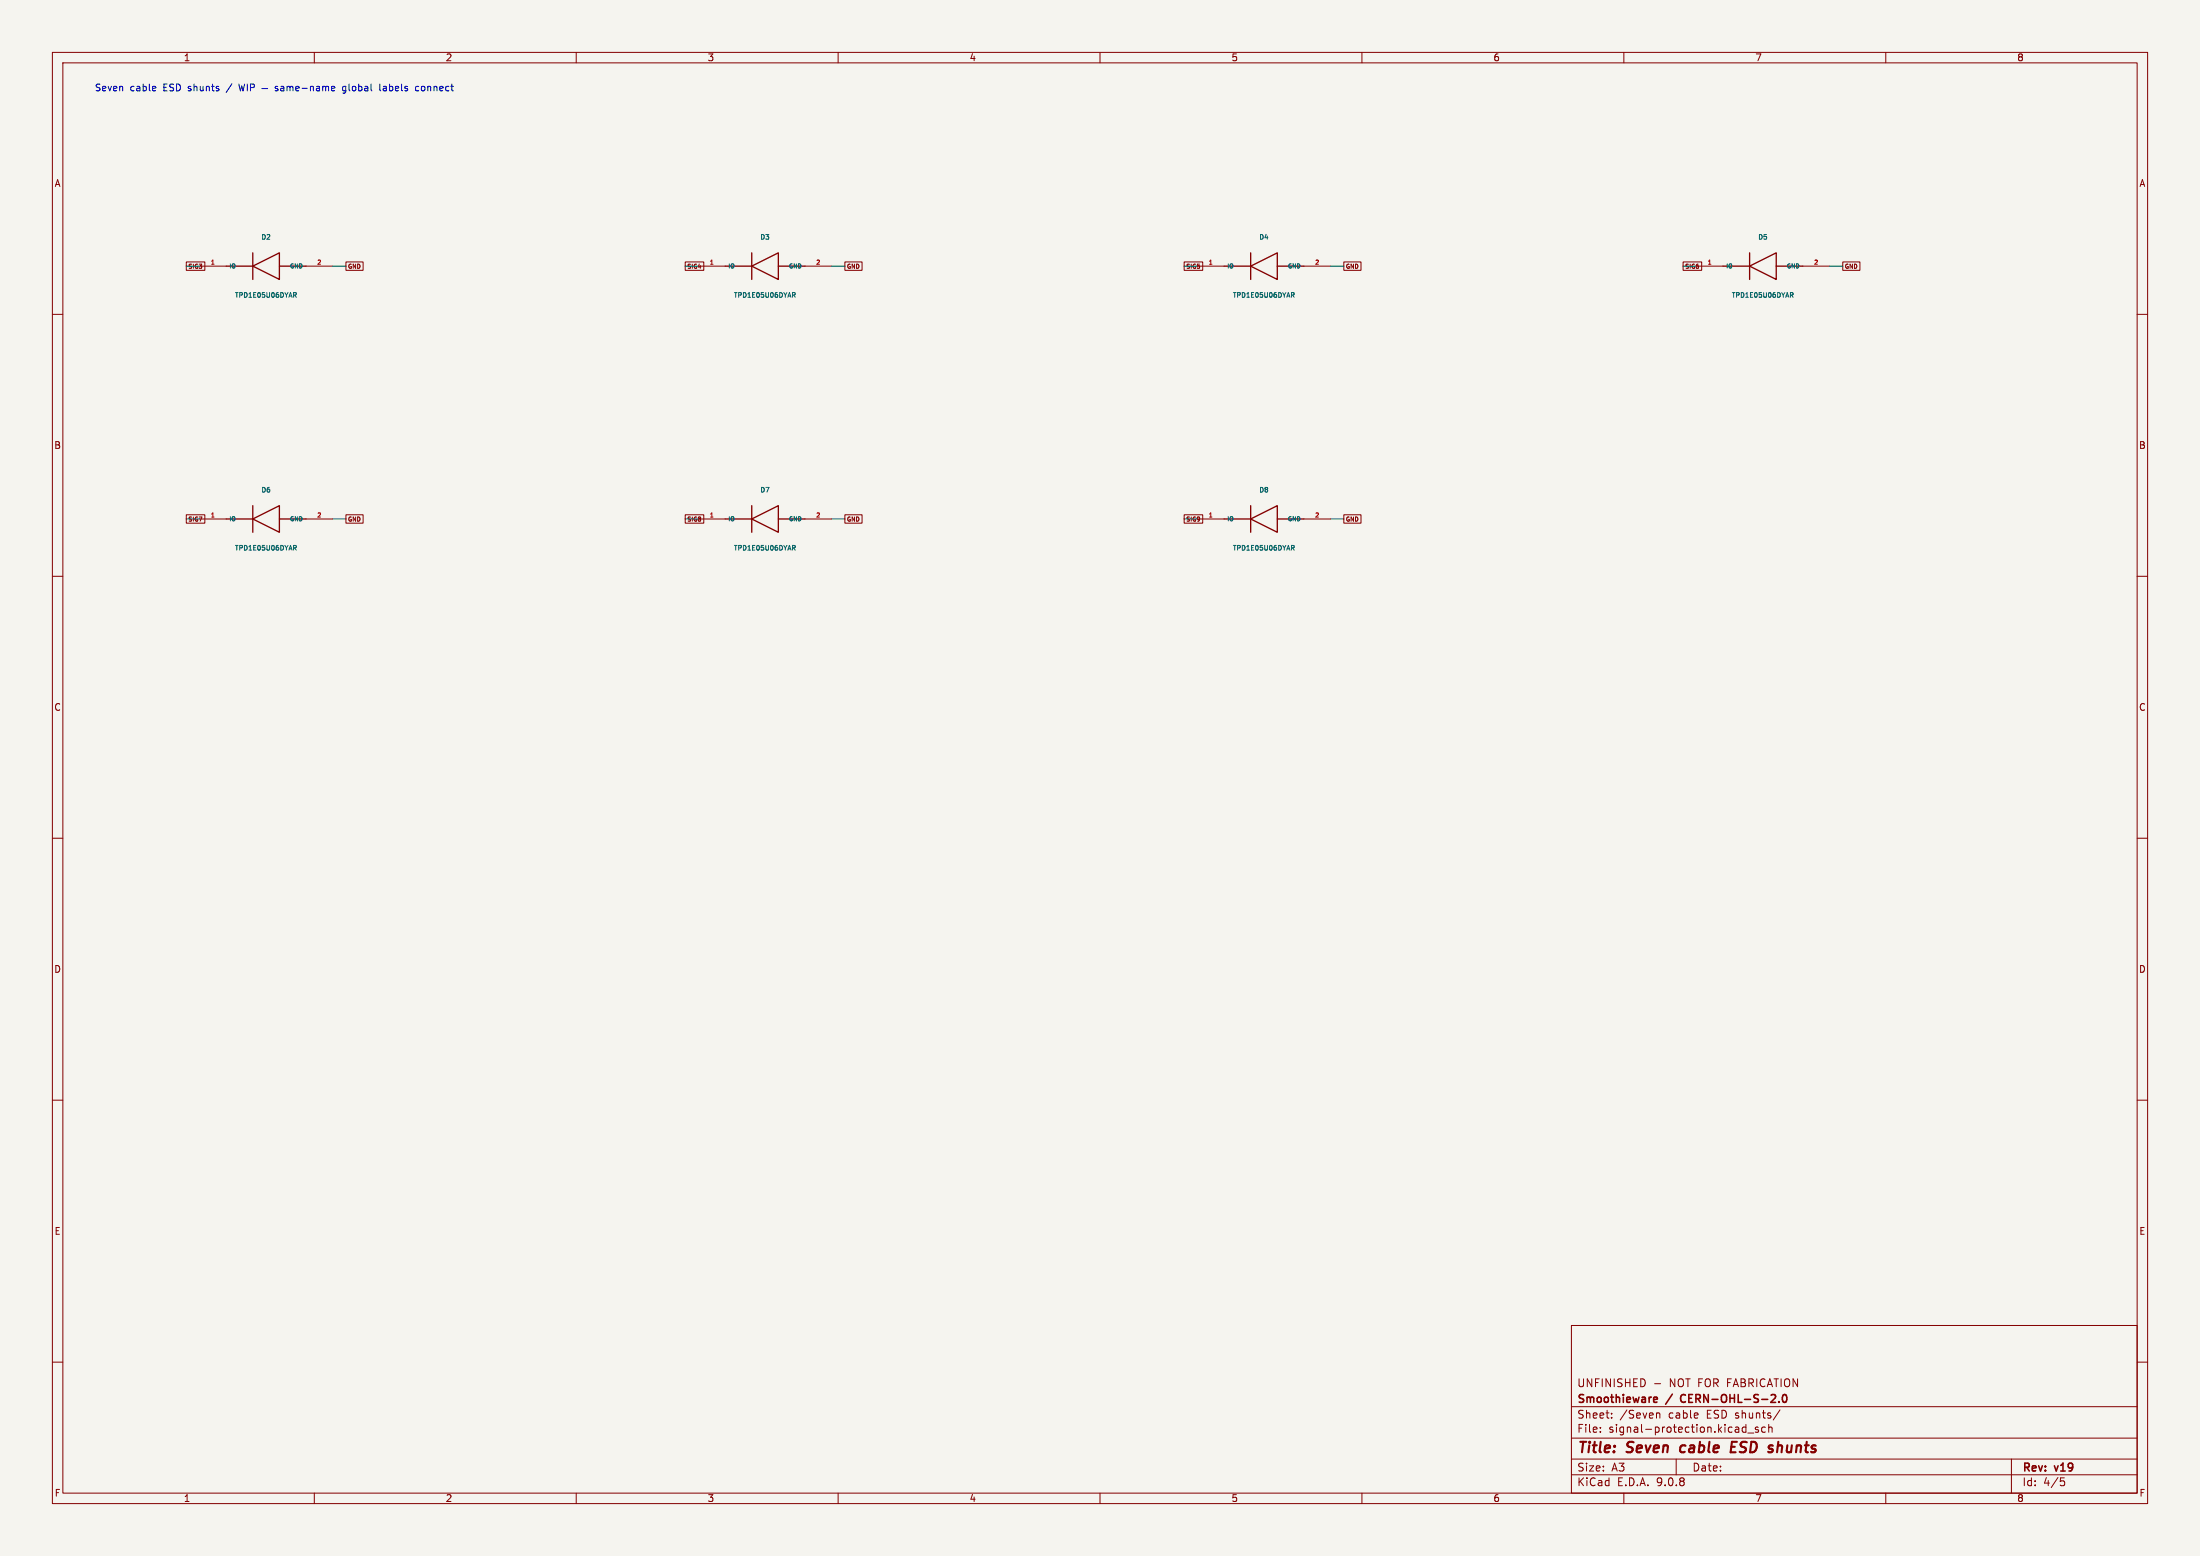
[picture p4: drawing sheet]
<svg xmlns="http://www.w3.org/2000/svg" width="420mm" height="297mm" viewBox="0 0 420 297" stroke-linecap="round" stroke-linejoin="round" font-family="sans-serif">
<path d="M0 0h420v297h-420z" fill="#f5f4ef" stroke="#f5f4ef" stroke-width=".19"/>
<g fill="none" stroke="#840000" stroke-width=".19">
<path d="M10 10h400v277h-400zM12 12h396v273h-396zM60 10v2M110 10v2M160 10v2M210 10v2M260 10v2M310 10v2M360 10v2M35.6 50h3.5v1.6h-3.5zM38.1 50.8h5.1M58.4 50.8h5.1"/>
<path d="M66 50h3.3v1.6h-3.3zM130.8 50h3.6v1.6h-3.6zM133.3 50.8h5.1M153.7 50.8h5M161.3 50h3.3v1.6h-3.3zM226.1 50h3.5v1.6h-3.5zM228.6 50.8h5.1M248.9 50.8h5.1M256.5 50h3.3v1.6h-3.3zM321.3 50h3.6v1.6h-3.6zM323.8 50.8h5.1M344.2 50.8h5"/>
<path d="M351.8 50h3.3v1.6h-3.3zM10 60h2M408 60h2M35.6 98.3h3.5v1.6h-3.5zM38.1 99.1h5.1M58.4 99.1h5.1M66 98.3h3.3v1.6h-3.3zM130.8 98.3h3.6v1.6h-3.6zM133.3 99.1h5.1M153.7 99.1h5M161.3 98.3h3.3v1.6h-3.3zM226.1 98.3h3.5v1.6h-3.5z"/>
<path d="M228.6 99.1h5.1M248.9 99.1h5.1M256.5 98.3h3.3v1.6h-3.3zM10 110h2M408 110h2M10 160h2M408 160h2M10 210h2M408 210h2M300 253h108v32h-108zM10 260h2M300 278.5h108"/>
<path d="M300 274.5h108M300 268.5h108M305.5 273.2v.2M305.5 272.5v.1M307.7 270.5v.2M307.7 269.8v.1M315.9 264.1h1.1M316.3 269.8h.5l.1 .9M320 278.5v3M332.7 273.3h.6M332.7 272.5h.6M333.3 271.9v1.5"/>
<path d="M333.7 273.5h1.1M335.7 272.5l-.4-.1-.2 .2 .1 .2 .5 .2v.3h-.6M337 272.5l-.4-.1-.3 .3 .1 .6h.6M337.7 272.5l.2-.1 .3 .1 .1 .9M337.7 271.9v1.5M339.8 269.1l-1.3 1.9M384 278.5v6.5M408 260h2M60 285v2M110 285v2M160 285v2M210 285v2"/>
<path d="M260 285v2M300 281.5h108M310 285v2M360 285v2M393.4 282.1h.7M393.5 282.7h.4l.3 .2-.2 .6-.5 .1"/>
</g>
<path d="M320.9 276.1l-.2 .7 .3 .4M330.5 276.2h.7M331.6 275.2h-1l-.2 2h.9M339.5 275.2l-.3 2" fill="none" stroke="#840000" stroke-width=".4"/>
<path d="M315.9 266.7l.4 .1 .1 .2-.7 .2M316.3 267.6l-.4 .1M321 266.4l-.2 .4 .2 .7M338 267.7h1M338.9 266.3v.5M339.6 267.5v.2M340.4 266.3l.2-.1a.8 .8 0 0 1 .5 .7 .8 .8 0 0 1-.5 .8l-.2-.2-.1-.4z" fill="none" stroke="#840000" stroke-width=".3"/>
<g fill="none" stroke="#840000" stroke-width=".25">
<path d="M43.2 50.8h5.1M48.3 50.8l5-2.5v5zM48.3 48.3v5M53.3 50.8h5.1M138.4 50.8h5.1M143.5 50.8l5.1-2.5v5zM143.5 48.3v5M148.6 50.8h5.1M233.7 50.8h5.1M238.8 50.8l5-2.5v5zM238.8 48.3v5M243.8 50.8h5.1"/>
<path d="M328.9 50.8h5.1M334 50.8l5.1-2.5v5zM334 48.3v5M339.1 50.8h5.1M43.2 99.1h5.1M48.3 99.1l5-2.6v5.1zM48.3 96.5v5.1M53.3 99.1h5.1M138.4 99.1h5.1M143.5 99.1l5.1-2.6v5.1zM143.5 96.5v5.1M148.6 99.1h5.1"/>
<path d="M233.7 99.1h5.1M238.8 99.1l5-2.6v5.1zM238.8 96.5v5.1M243.8 99.1h5.1"/>
</g>
<g fill="none" stroke="#006464" stroke-width=".19">
<path d="M56 55.8h.4l.2 .2-.1 .3h-.5M56.3 56.3l.3 .4M151.3 55.8h.3l.2 .2-.1 .3h-.4M151.5 56.3l.3 .4M246.5 55.8h.4l.2 .2-.1 .3h-.5M246.8 56.3l.3 .4M341.8 55.8h.3l.2 .2-.1 .3h-.4M342 56.3l.3 .4M56 104.1h.4l.2 .2-.1 .2-.5 .1M56.3 104.6l.3 .4M151.3 104.1h.3l.2 .2-.1 .2-.4 .1M151.5 104.6l.3 .4"/>
<path d="M246.5 104.1h.4l.2 .2-.1 .2-.5 .1M246.8 104.6l.3 .4"/>
</g>
<g fill="none" stroke="#009600" stroke-width=".19">
<path d="M35.6 50.8h2.5M63.5 50.8h2.5M130.8 50.8h2.5M158.7 50.8h2.6M226.1 50.8h2.5M254 50.8h2.5M321.3 50.8h2.5M349.2 50.8h2.6M35.6 99.1h2.5M63.5 99.1h2.5M130.8 99.1h2.5M158.7 99.1h2.6"/>
<path d="M226.1 99.1h2.5M254 99.1h2.5"/>
</g>
<g fill="none" stroke="#0000c2" stroke-width=".19">
<path d="M29.7 16.5v.3l-.6 .1M45.6 16l.3 1.3 .2-.9 .3 .9 .3-1.3M47.2 16v1.3M47.8 16.7h.6l.2-.2-.1-.3-.7-.2v1.3M50 16.9h1.1M53 16.5h-.3l-.2 .2 .1 .1 .4 .2v.3h-.5M53.6 16.5h.5l.1 .8M54.2 16.8h-.4l-.2 .2 .2 .3h.4M54.8 16.6l.4-.1 .2 .2M54.8 16.5v.8M55.4 16.7l.2-.2h.3v.8M55.4 16.7v.6"/>
<path d="M56.5 16.9l.6-.1-.1-.3h-.3l-.2 .2v.6h.5M57.7 16.8h.9M59.3 16.6l.2-.1h.3v.8M59.3 16.5v.8M60.4 16.5h.5l.1 .8M61 16.8h-.4l-.2 .2 .2 .3h.4M61.6 16.6l.4-.1 .2 .2M61.6 16.5v.8M62.2 16.7l.2-.2h.3v.8M62.2 16.7v.6M63.3 16.9l.6-.1-.1-.3h-.3l-.2 .2 .1 .6h.4M66 16.5h-.4l-.2 .2 .1 .6h.5"/>
<path d="M66 16.5v1l-.2 .3-.3-.1M72.5 16v1.2l.2 .1M73.6 16.5h-.4M73.6 16.8h-.3l-.2 .2 .1 .3h.4M79.9 16.5h-.3l-.3 .2 .1 .6h.5"/>
</g>
<g font-size="2.8" fill="#840000">
<text x="301" y="277.9">Title:</text>
<text x="310.6" y="277.9">Seven</text>
<text x="321.6" y="277.9">cable</text>
<text x="332.1" y="277.9">ESD</text>
<text x="340.1" y="277.9">shunts</text>
</g>
<g font-size="2.1" fill="#840000">
<text x="301" y="268.2">Smoothieware</text>
<text x="301" y="265">UNFINISHED</text>
<text x="318.2" y="268.2">/</text>
<text x="318.7" y="265">NOT FOR FABRICATION</text>
<text x="321.5" y="268.2">CERN-OHL-S-2.0</text>
<text x="301" y="273.7">File:</text>
<text x="301" y="271">Sheet:</text>
<text x="307.1" y="273.7">signal-protection.kicad_sch</text>
<text x="309.2" y="271">/Seven</text>
<text x="318.6" y="271">cable</text>
<text x="326" y="271">ESD shunts/</text>
<text x="301" y="281.1">Size:</text>
<text x="307.6" y="281.1">A3</text>
<text x="323" y="281.1">Date:</text>
<text x="386" y="281.3">Rev:</text>
<text x="392.4" y="281.3">v19</text>
<text x="301" y="283.9">KiCad</text>
<text x="308.7" y="283.9">E.D.A.</text>
<text x="316.3" y="283.9">9.0.8</text>
<text x="386" y="283.9">Id:</text>
<text x="390.1" y="283.9">4/5</text>
</g>
<g font-size="1.8" fill="#840000">
<text x="35" y="11.9">1</text>
<text x="85" y="11.9">2</text>
<text x="135" y="11.9">3</text>
<text x="185" y="11.9">4</text>
<text x="235" y="11.9">5</text>
<text x="285" y="11.9">6</text>
<text x="335" y="11.9">7</text>
<text x="385" y="11.9">8</text>
<text x="10.3" y="35.9">A</text>
<text x="408.3" y="35.9">A</text>
<text x="10.3" y="85.9">B</text>
<text x="408.2" y="85.9">B</text>
<text x="10.3" y="135.9">C</text>
<text x="408.2" y="135.9">C</text>
<text x="10.3" y="185.9">D</text>
<text x="408.2" y="185.9">D</text>
<text x="10.3" y="235.9">E</text>
<text x="408.3" y="235.9">E</text>
<text x="10.3" y="285.9">F</text>
<text x="35" y="286.9">1</text>
<text x="85" y="286.9">2</text>
<text x="135" y="286.9">3</text>
<text x="185" y="286.9">4</text>
<text x="235" y="286.9">5</text>
<text x="285" y="286.9">6</text>
<text x="335" y="286.9">7</text>
<text x="385" y="286.9">8</text>
<text x="408.3" y="285.9">F</text>
</g>
<g font-size="1.8" fill="#0000c2">
<text x="18" y="17.6">Seven</text>
<text x="24.8" y="17.6">cable</text>
<text x="31.3" y="17.6">ESD shunts</text>
<text x="43.7" y="17.6">/</text>
<text x="66.6" y="17.6">global</text>
<text x="73.9" y="17.6">labels</text>
<text x="80.9" y="17.6">connect</text>
</g>
<g font-size="1.3" fill="#006464">
<text x="49.8" y="45.9">D2</text>
<text x="145" y="45.9">D3</text>
<text x="240.3" y="45.9">D4</text>
<text x="335.5" y="45.9">D5</text>
<text x="44.7" y="57">TPD1E05U06DYAR</text>
<text x="140" y="57">TPD1E05U06DYAR</text>
<text x="235.2" y="57">TPD1E05U06DYAR</text>
<text x="330.5" y="57">TPD1E05U06DYAR</text>
<text x="49.8" y="94.2">D6</text>
<text x="145" y="94.2">D7</text>
<text x="240.3" y="94.2">D8</text>
<text x="44.7" y="105.3">TPD1E05U06DYAR</text>
<text x="140" y="105.3">TPD1E05U06DYAR</text>
<text x="235.2" y="105.3">TPD1E05U06DYAR</text>
</g>
<g font-size="1.1" fill="#840000">
<text x="35.9" y="51.5">SIG3</text>
<text x="66.3" y="51.5">GND</text>
<text x="131.1" y="51.5">SIG4</text>
<text x="161.6" y="51.5">GND</text>
<text x="226.4" y="51.5">SIG5</text>
<text x="256.8" y="51.5">GND</text>
<text x="321.6" y="51.5">SIG6</text>
<text x="352.1" y="51.5">GND</text>
<text x="35.9" y="99.7">SIG7</text>
<text x="66.3" y="99.7">GND</text>
<text x="131.1" y="99.7">SIG8</text>
<text x="161.6" y="99.7">GND</text>
<text x="226.4" y="99.7">SIG9</text>
<text x="256.8" y="99.7">GND</text>
</g>
<g font-size="1.1" fill="#a90000">
<text x="40.1" y="50.5">1</text>
<text x="60.4" y="50.5">2</text>
<text x="135.4" y="50.5">1</text>
<text x="155.7" y="50.5">2</text>
<text x="230.6" y="50.5">1</text>
<text x="250.9" y="50.5">2</text>
<text x="325.9" y="50.5">1</text>
<text x="346.2" y="50.5">2</text>
<text x="40.1" y="98.8">1</text>
<text x="60.4" y="98.8">2</text>
<text x="135.4" y="98.8">1</text>
<text x="155.7" y="98.8">2</text>
<text x="230.6" y="98.8">1</text>
<text x="250.9" y="98.8">2</text>
</g>
<g font-size="1.1" fill="#006464">
<text x="43.7" y="51.4">IO</text>
<text x="55.2" y="51.4">GND</text>
<text x="138.9" y="51.4">IO</text>
<text x="150.4" y="51.4">GND</text>
<text x="234.2" y="51.4">IO</text>
<text x="245.7" y="51.4">GND</text>
<text x="329.4" y="51.4">IO</text>
<text x="340.9" y="51.4">GND</text>
<text x="43.7" y="99.7">IO</text>
<text x="55.2" y="99.7">GND</text>
<text x="138.9" y="99.7">IO</text>
<text x="150.4" y="99.7">GND</text>
<text x="234.2" y="99.7">IO</text>
<text x="245.7" y="99.7">GND</text>
</g>
</svg>
